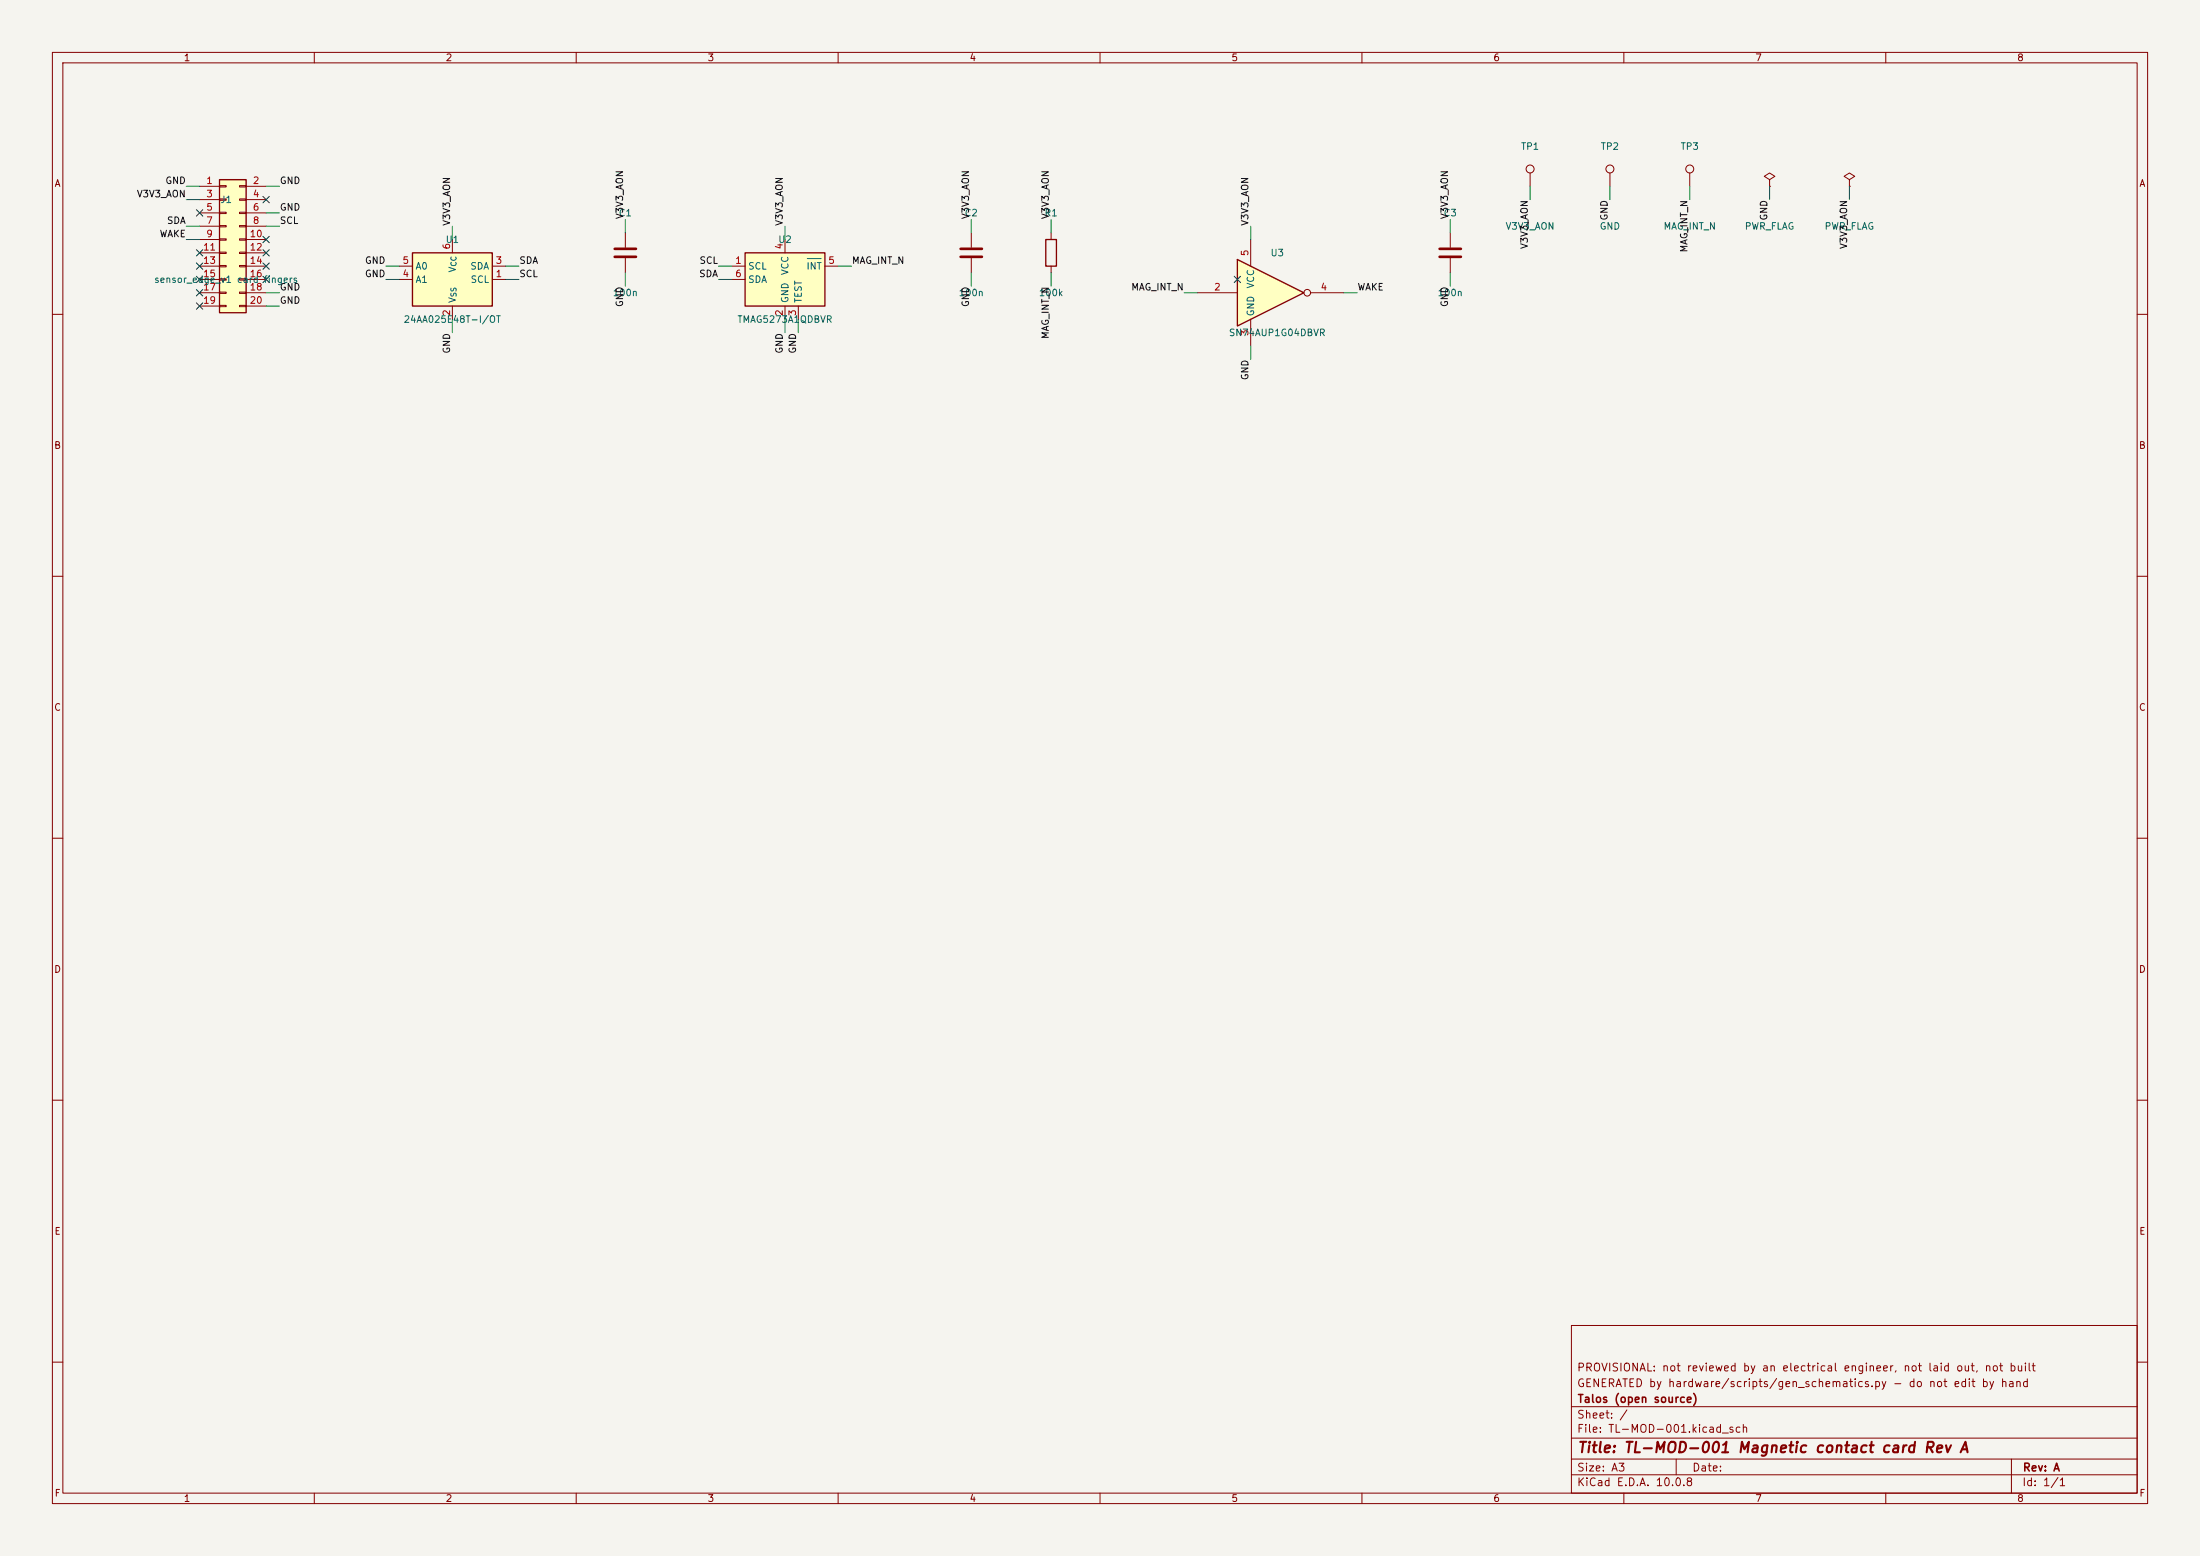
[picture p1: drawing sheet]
<svg xmlns="http://www.w3.org/2000/svg" width="420mm" height="297mm" viewBox="0 0 420 297" stroke-linecap="round" stroke-linejoin="round" font-family="sans-serif">
<path d="M0 0h420v297h-420z" fill="#f5f4ef" stroke="#f5f4ef" stroke-width=".19"/>
<g fill="none" stroke="#840000" stroke-width=".19">
<path d="M10 10h400v277h-400zM12 12h396v273h-396zM60 10v2M110 10v2M160 10v2M210 10v2M260 10v2M310 10v2M360 10v2M10 60h2M408 60h2M10 110h2"/>
<path d="M408 110h2M10 160h2M408 160h2M10 210h2M408 210h2M300 253h108v32h-108zM10 260h2M300 278.5h108M300 274.5h108M300 268.5h108M320 278.5v3M384 278.5v6.5"/>
<path d="M408 260h2M60 285v2M110 285v2M160 285v2M210 285v2M260 285v2M300 281.5h108M310 285v2M360 285v2"/>
</g>
<path d="M41.9 34.3h5.1v25.4h-5.1z" fill="#ffffc2"/>
<path d="M41.9 34.3h5.1v25.4h-5.1z" fill="none" stroke="#840000" stroke-width=".25"/>
<g fill="none" stroke="#840000" stroke-width=".19">
<path d="M38.1 35.6h3.8M38.1 38.1h3.8M41.9 35.4h1.3v.3h-1.3zM41.9 38h1.3v.2h-1.3zM45.7 35.4h1.3v.3h-1.3zM45.7 38h1.3v.2h-1.3zM47 35.6h3.8M47 38.1h3.8M38.1 40.6h3.8M38.1 43.2h3.8M38.1 45.7h3.8M38.1 48.3h3.8"/>
<path d="M38.1 50.8h3.8M38.1 53.3h3.8M38.1 55.9h3.8M38.1 58.4h3.8M41.9 40.5h1.3v.3h-1.3zM41.9 43.1h1.3v.2h-1.3zM41.9 45.6h1.3v.2h-1.3zM41.9 48.1h1.3v.3h-1.3zM41.9 50.7h1.3v.2h-1.3zM41.9 53.2h1.3v.3h-1.3zM41.9 55.8h1.3v.2h-1.3zM41.9 58.3h1.3v.2h-1.3z"/>
<path d="M45.7 40.5h1.3v.3h-1.3zM45.7 43.1h1.3v.2h-1.3zM45.7 45.6h1.3v.2h-1.3zM45.7 48.1h1.3v.3h-1.3zM45.7 50.7h1.3v.2h-1.3zM45.7 53.2h1.3v.3h-1.3zM45.7 55.8h1.3v.2h-1.3zM45.7 58.3h1.3v.2h-1.3zM47 40.6h3.8M47 43.2h3.8M47 45.7h3.8M47 48.3h3.8"/>
<path d="M47 50.8h3.8M47 53.3h3.8M47 55.9h3.8M47 58.4h3.8M119.4 44.5v2.7M119.4 49.3v2.8"/>
</g>
<path d="M117.3 47.5h4.1M117.3 49h4.1" fill="none" stroke="#840000" stroke-width=".51"/>
<path d="M78.7 48.3h15.3v10.1h-15.3z" fill="#ffffc2"/>
<path d="M78.7 48.3h15.3v10.1h-15.3z" fill="none" stroke="#840000" stroke-width=".25"/>
<path d="M76.2 53.3h2.5M76.2 50.8h2.5M86.4 45.7v2.6M86.4 58.4v2.6M94 53.3h2.5M94 50.8h2.5" fill="none" stroke="#840000" stroke-width=".19"/>
<path d="M142.2 48.3h15.3v10.1h-15.3z" fill="#ffffc2"/>
<path d="M142.2 48.3h15.3v10.1h-15.3zM199.6 45.7h2.1v5.1h-2.1z" fill="none" stroke="#840000" stroke-width=".25"/>
<g fill="none" stroke="#840000" stroke-width=".19">
<path d="M292.1 33v2.6M307.3 33v2.6M322.6 33v2.6M139.7 50.8h2.5M139.7 53.3h2.5M149.9 45.7v2.6M149.9 58.4v2.6M152.4 58.4v2.6M157.5 50.8h2.5M185.4 44.5v2.7M185.4 49.3v2.8M200.7 44.5v1.2"/>
<path d="M200.7 50.8v1.3"/>
<circle cx="292.1" cy="32.3" r=".76"/>
<circle cx="307.3" cy="32.3" r=".76"/>
<circle cx="322.6" cy="32.3" r=".76"/>
</g>
<path d="M154.1 49.4h2.6" fill="none" stroke="#006464" stroke-width=".19"/>
<path d="M183.4 47.5h4.1M183.4 49h4.1" fill="none" stroke="#840000" stroke-width=".51"/>
<path d="M236.2 49.5l12.7 6.4-12.7 6.3z" fill="#ffffc2"/>
<path d="M236.2 49.5l12.7 6.4-12.7 6.3z" fill="none" stroke="#840000" stroke-width=".25"/>
<g fill="none" stroke="#840000" stroke-width=".19">
<path d="M337.8 34.3l1-.6-1-.7-1 .7 1 .6v1.3M337.8 35.6h.1M353.1 34.3l1-.6-1-.7-1.1 .7 1.1 .6v1.3M353.1 35.6h.1M228.6 55.9h7.6M238.8 45.7v5.1M250.2 55.9h6.3M276.9 44.5v2.7M276.9 49.3v2.8M238.8 61v5"/>
<circle cx="249.6" cy="55.9" r=".63"/>
</g>
<path d="M274.8 47.5h4.1M274.8 49h4.1" fill="none" stroke="#840000" stroke-width=".51"/>
<g fill="none" stroke="#009600" stroke-width=".19">
<path d="M35.6 35.6h2.5M35.6 38.1h2.5M50.8 35.6h2.5M292.1 35.6v2.5M307.3 35.6v2.5M322.6 35.6v2.5M337.8 35.6v2.5M353.1 35.6v2.5M35.6 43.2h2.5M35.6 45.7h2.5M50.8 40.6h2.5M50.8 55.9h2.5"/>
<path d="M50.8 43.2h2.5M50.8 58.4h2.5M73.7 50.8h2.5M73.7 53.3h2.5M86.4 43.2v2.5M96.5 50.8h2.6M96.5 53.3h2.6M119.4 41.9v2.6M119.4 52.1v2.5M137.2 50.8h2.5M137.2 53.3h2.5M149.9 43.2v2.5"/>
<path d="M160 50.8h2.6M185.4 41.9v2.6M185.4 52.1v2.5M200.7 41.9v2.6M200.7 52.1v2.5M226.1 55.9h2.5M238.8 43.2v2.5M256.5 55.9h2.6M276.9 41.9v2.6M276.9 52.1v2.5M86.4 61v2.5M149.9 61v2.5"/>
<path d="M152.4 61v2.5M238.8 66v2.6"/>
</g>
<g fill="none" stroke="#000084" stroke-width=".19">
<path d="M50.2 37.5l1.2 1.2M51.4 37.5l-1.2 1.2M37.5 40l1.2 1.2M37.5 47.7l1.2 1.2M37.5 50.2l1.2 1.2M37.5 52.7l1.2 1.2M37.5 57.8l1.2 1.2M37.5 55.3l1.2 1.2M38.7 50.2l-1.2 1.2M38.7 40l-1.2 1.2M38.7 57.8l-1.2 1.2M38.7 47.7l-1.2 1.2"/>
<path d="M38.7 52.7l-1.2 1.2M38.7 55.3l-1.2 1.2M50.2 50.2l1.2 1.2M50.2 45.1l1.2 1.2M50.2 47.7l1.2 1.2M50.2 52.7l1.2 1.2M51.4 50.2l-1.2 1.2M51.4 45.1l-1.2 1.2M51.4 47.7l-1.2 1.2M51.4 52.7l-1.2 1.2M235.6 52.7l1.2 1.2M236.8 52.7l-1.2 1.2"/>
</g>
<text font-size="2" fill="#840000" x="301" y="277.8">Title: TL-MOD-001 Magnetic contact card Rev A</text>
<g font-size="1.5" fill="#840000">
<text x="300.9" y="262.1">PROVISIONAL: not reviewed by an electrical engineer, not laid out, not built</text>
<text x="300.9" y="265.1">GENERATED by hardware/scripts/gen_schematics.py - do not edit by hand</text>
<text x="301" y="268.1">Talos (open source)</text>
<text x="300.9" y="273.8">File: TL-MOD-001.kicad_sch</text>
<text x="300.9" y="271.1">Sheet: /</text>
<text x="300.9" y="281.2">Size: A3</text>
<text x="322.9" y="281.2">Date:</text>
<text x="386" y="281.2">Rev: A</text>
<text x="300.9" y="284">KiCad E.D.A. 10.0.8</text>
<text x="385.9" y="284">Id: 1/1</text>
</g>
<g font-size="1.3" fill="#840000">
<text x="35" y="12">1</text>
<text x="85" y="12">2</text>
<text x="135" y="12">3</text>
<text x="185" y="12">4</text>
<text x="235" y="12">5</text>
<text x="285" y="12">6</text>
<text x="335" y="12">7</text>
<text x="385" y="12">8</text>
<text x="10.3" y="36">A</text>
<text x="408.3" y="36">A</text>
<text x="10.2" y="86">B</text>
<text x="408.2" y="86">B</text>
<text x="10.2" y="136">C</text>
<text x="408.2" y="136">C</text>
<text x="10.2" y="186">D</text>
<text x="408.2" y="186">D</text>
<text x="10.3" y="236">E</text>
<text x="408.3" y="236">E</text>
<text x="10.3" y="286">F</text>
<text x="35" y="287">1</text>
<text x="85" y="287">2</text>
<text x="135" y="287">3</text>
<text x="185" y="287">4</text>
<text x="235" y="287">5</text>
<text x="285" y="287">6</text>
<text x="335" y="287">7</text>
<text x="385" y="287">8</text>
<text x="408.3" y="286">F</text>
</g>
<g font-size="1.3" fill="#006464">
<text x="290.2" y="28.9">TP1</text>
<text x="305.5" y="28.9">TP2</text>
<text x="320.7" y="28.9">TP3</text>
<text x="42" y="39.1">J1</text>
<text x="118" y="41.6">C1</text>
<text x="184.1" y="41.6">C2</text>
<text x="199.3" y="41.6">R1</text>
<text x="275.5" y="41.6">C3</text>
<text x="85" y="46.7">U1</text>
<text x="148.5" y="46.7">U2</text>
<text x="287.3" y="44.1">V3V3_AON</text>
<text x="305.3" y="44.1">GND</text>
<text x="317.5" y="44.1">MAG_INT_N</text>
<text x="333" y="44.1">PWR_FLAG</text>
<text x="348.2" y="44.1">PWR_FLAG</text>
<text x="79.2" y="51.8">A0</text>
<text x="87.3" y="52.1" transform="rotate(-90 87.3 52.1)">V</text>
<text x="89.7" y="51.8">SDA</text>
<text x="142.7" y="51.8">SCL</text>
<text x="150.8" y="52.6" transform="rotate(-90 150.8 52.6)">VCC</text>
<text x="153.8" y="51.8">INT</text>
<text x="242.4" y="49.2">U3</text>
<text x="29.3" y="54.3">sensor_edge_v1 card fingers</text>
<text x="79.2" y="54.3">A1</text>
<text x="87.3" y="57.9" transform="rotate(-90 87.3 57.9)">V</text>
<text x="89.7" y="54.3">SCL</text>
<text x="116.9" y="56.8">100n</text>
<text x="142.7" y="54.3">SDA</text>
<text x="150.8" y="57.9" transform="rotate(-90 150.8 57.9)">GND</text>
<text x="153.4" y="57.9" transform="rotate(-90 153.4 57.9)">TEST</text>
<text x="182.9" y="56.8">100n</text>
<text x="198.2" y="56.8">100k</text>
<text x="239.7" y="55.2" transform="rotate(-90 239.7 55.2)">VCC</text>
<text x="274.3" y="56.8">100n</text>
<text x="76.9" y="61.9">24AA025E48T-I/OT</text>
<text x="140.7" y="61.9">TMAG5273A1QDBVR</text>
<text x="234.5" y="64.5">SN74AUP1G04DBVR</text>
<text x="239.7" y="60.5" transform="rotate(-90 239.7 60.5)">GND</text>
</g>
<g font-size="1.3" fill="#0f0f0f">
<text x="31.5" y="35.4">GND</text>
<text x="53.3" y="35.4">GND</text>
<text x="26" y="38">V3V3_AON</text>
<text x="53.3" y="40.5">GND</text>
<text x="119.3" y="41.9" transform="rotate(-90 119.3 41.9)">V3V3_AON</text>
<text x="185.3" y="41.9" transform="rotate(-90 185.3 41.9)">V3V3_AON</text>
<text x="200.5" y="41.9" transform="rotate(-90 200.5 41.9)">V3V3_AON</text>
<text x="276.7" y="41.9" transform="rotate(-90 276.7 41.9)">V3V3_AON</text>
<text x="30.4" y="45.6">WAKE</text>
<text x="31.8" y="43.1">SDA</text>
<text x="53.3" y="43.1">SCL</text>
<text x="86.2" y="43.2" transform="rotate(-90 86.2 43.2)">V3V3_AON</text>
<text x="149.7" y="43.2" transform="rotate(-90 149.7 43.2)">V3V3_AON</text>
<text x="238.6" y="43.2" transform="rotate(-90 238.6 43.2)">V3V3_AON</text>
<text x="292" y="47.6" transform="rotate(-90 292 47.6)">V3V3_AON</text>
<text x="307.2" y="42.2" transform="rotate(-90 307.2 42.2)">GND</text>
<text x="337.7" y="42.2" transform="rotate(-90 337.7 42.2)">GND</text>
<text x="352.9" y="47.6" transform="rotate(-90 352.9 47.6)">V3V3_AON</text>
<text x="69.6" y="53.2">GND</text>
<text x="69.6" y="50.7">GND</text>
<text x="99" y="53.2">SCL</text>
<text x="99" y="50.7">SDA</text>
<text x="133.4" y="53.2">SDA</text>
<text x="133.4" y="50.7">SCL</text>
<text x="162.5" y="50.7">MAG_INT_N</text>
<text x="322.5" y="48.3" transform="rotate(-90 322.5 48.3)">MAG_INT_N</text>
<text x="53.3" y="55.8">GND</text>
<text x="53.3" y="58.3">GND</text>
<text x="119.3" y="58.7" transform="rotate(-90 119.3 58.7)">GND</text>
<text x="185.3" y="58.7" transform="rotate(-90 185.3 58.7)">GND</text>
<text x="215.9" y="55.8">MAG_INT_N</text>
<text x="259.1" y="55.8">WAKE</text>
<text x="276.7" y="58.7" transform="rotate(-90 276.7 58.7)">GND</text>
<text x="200.5" y="64.8" transform="rotate(-90 200.5 64.8)">MAG_INT_N</text>
<text x="86.2" y="67.6" transform="rotate(-90 86.2 67.6)">GND</text>
<text x="149.7" y="67.6" transform="rotate(-90 149.7 67.6)">GND</text>
<text x="152.3" y="67.6" transform="rotate(-90 152.3 67.6)">GND</text>
<text x="238.6" y="72.7" transform="rotate(-90 238.6 72.7)">GND</text>
</g>
<g font-size="1.3" fill="#a90000">
<text x="39.3" y="35.4">1</text>
<text x="48.2" y="35.4">2</text>
<text x="39.3" y="38">3</text>
<text x="39.3" y="40.5">5</text>
<text x="48.2" y="38">4</text>
<text x="48.2" y="40.5">6</text>
<text x="39.3" y="43">7</text>
<text x="39.3" y="45.6">9</text>
<text x="47.6" y="45.6">10</text>
<text x="48.2" y="43">8</text>
<text x="86.2" y="47.7" transform="rotate(-90 86.2 47.7)">6</text>
<text x="149.7" y="47.7" transform="rotate(-90 149.7 47.7)">4</text>
<text x="38.7" y="48.1">11</text>
<text x="38.7" y="50.7">13</text>
<text x="38.7" y="53.2">15</text>
<text x="47.6" y="48.1">12</text>
<text x="47.6" y="50.7">14</text>
<text x="47.6" y="53.2">16</text>
<text x="76.7" y="53.2">4</text>
<text x="76.7" y="50.7">5</text>
<text x="94.5" y="53.2">1</text>
<text x="94.5" y="50.7">3</text>
<text x="140.2" y="50.7">1</text>
<text x="140.2" y="53.2">6</text>
<text x="158" y="50.7">5</text>
<text x="238.6" y="49" transform="rotate(-90 238.6 49)">5</text>
<text x="38.7" y="55.7">17</text>
<text x="38.7" y="58.3">19</text>
<text x="47.6" y="55.7">18</text>
<text x="47.6" y="58.3">20</text>
<text x="231.7" y="55.7">2</text>
<text x="252" y="55.7">4</text>
<text x="86.2" y="60.4" transform="rotate(-90 86.2 60.4)">2</text>
<text x="149.7" y="60.4" transform="rotate(-90 149.7 60.4)">2</text>
<text x="152.3" y="60.4" transform="rotate(-90 152.3 60.4)">3</text>
<text x="238.6" y="64.2" transform="rotate(-90 238.6 64.2)">3</text>
</g>
<g font-size="1" fill="#006464">
<text x="87.4" y="51" transform="rotate(-90 87.4 51)">CC</text>
<text x="87.4" y="56.8" transform="rotate(-90 87.4 56.8)">SS</text>
</g>
</svg>
